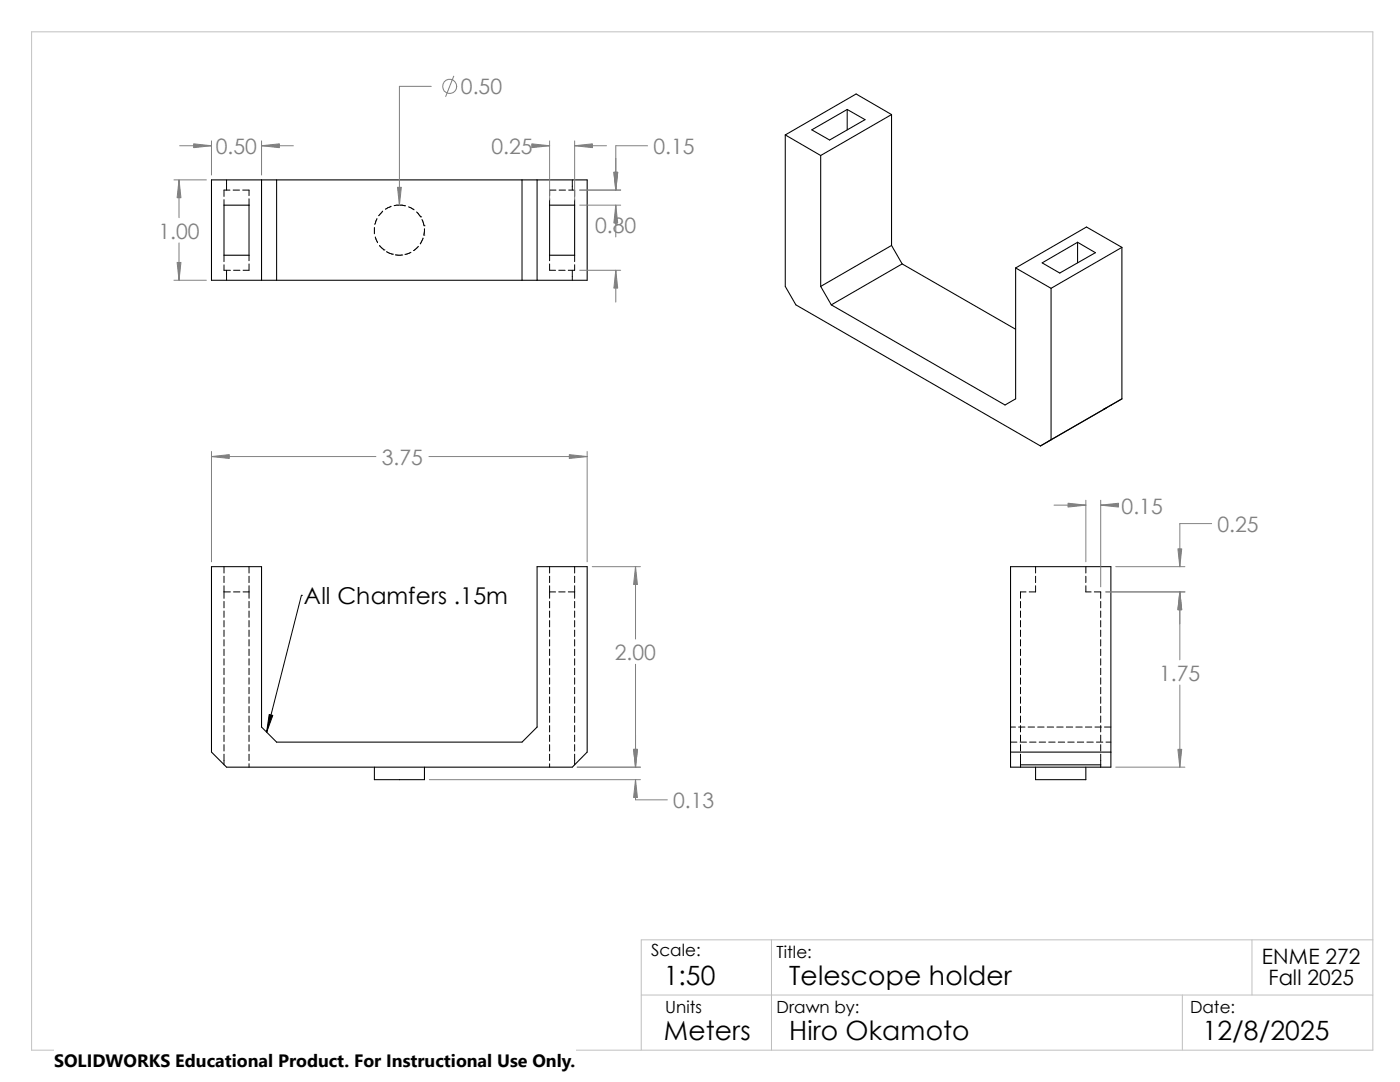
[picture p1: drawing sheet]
<svg xmlns="http://www.w3.org/2000/svg" width="279mm" height="216mm" viewBox="0 0 279 216" stroke-linecap="round" stroke-linejoin="round" font-family="sans-serif">
<path d="M6.3 6.3h267.7v203.2h-267.7zM128 198.5h146M154 187.5v22M236 198.5v11M249.9 187.5v11M274 187.5h-146v22" fill="none" stroke="#c0c0c0" stroke-width=".2"/>
<g fill="none" stroke="#000" stroke-width=".2">
<path d="M44.7 39.8v1.1M45.2 35.9v2M45.9 37.9h-1.2v1.3M46.5 37.9h1.3M48.4 37.9h1.3v1.1M49.7 39.7v1.2M109.7 39.7v1.2M111 37.9h-1.3v1.1M111.6 37.9h1.3M113.5 37.9h1.2v1.3M114.2 35.9v2M114.7 39.8v1.1"/>
<path d="M44.7 50.9v1.3M44.7 52.8v1.1h1.3M45.2 53.9v2M46.6 53.9h1.3M49.7 50.9v1.1M49.7 52.7v1.2h-1.2M74.7 45.4v1.3M74.9 47.3l.5 1.1M75.2 43.6l-.4 1.2M75.7 49l.9 .9M76.4 42.1l-.8 1M76.6 49.9h.1"/>
<path d="M77.1 50.2l1.2 .5M78 41.1l-1.1 .6M78.3 50.7h.1M78.7 41l1.6-.1 .6 .2M78.9 50.8l1.3 .1M80.2 50.9h.1M81.5 41.3l1.1 .6M82 50.3l-1.2 .5M82.5 50h.1M83.1 42.3l.8 1M83.5 49.1l-.9 .9M83.9 43.3h.1"/>
<path d="M84.2 43.8l.4 1.2M84.4 47.5l-.5 1.1M84.6 46.9h.1M84.6 45h.1M84.7 45.6l-.1 1.3M109.7 50.9v1.1M109.7 52.7v1.2h1.2M111.5 53.9h1.3M114.2 53.9v2M114.7 50.9v1.3M114.7 52.8v1.1h-1.3M44.7 113.1v1.2"/>
<path d="M44.7 115v1.2M44.7 116.9v2.5M44.7 118.1h1.3M46.6 118.1h1.3M48.5 118.1h1.2M49.7 113.1v1.2M49.7 115v1.2M49.7 116.9v2.5M60.2 118.8h.1M60.2 118.8l-7 27.3M109.7 113.1v1.2M109.7 115v1.2"/>
<path d="M109.7 116.9v2.5M109.7 118.1h1.2M111.5 118.1h1.3M113.4 118.1h1.3M114.7 113.1v1.2M114.7 115v1.2M114.7 116.9v2.5M204.8 118.1h-1.1v1.3M206.7 116.9v1.2h-1.3M206.7 113.1v1.2M206.7 115v1.2M216.7 116.9v1.2h1.1"/>
<path d="M216.7 113.1v1.2M216.7 115v1.2M218.4 118.1h1.3v1.3M44.7 120v1.3M44.7 121.9v1.3M44.7 123.8v1.3M44.7 125.7v1.3M44.7 127.6v1.3M44.7 129.5v1.3M44.7 131.4v1.3M44.7 133.3v1.3M44.7 135.3v1.2"/>
<path d="M44.7 137.2v1.2M44.7 139.1v1.2M49.7 120v1.3M49.7 121.9v1.3M49.7 123.8v1.3M49.7 125.7v1.3M49.7 127.6v1.3M49.7 129.5v1.3M49.7 131.4v1.3M49.7 133.3v1.3M49.7 135.3v1.2M49.7 137.2v1.2"/>
<path d="M49.7 139.1v1.2M109.7 120v1.3M109.7 121.9v1.3M109.7 123.8v1.3M109.7 125.7v1.3M109.7 127.6v1.3M109.7 129.5v1.3M109.7 131.4v1.3M109.7 133.3v1.3M109.7 135.3v1.2M109.7 137.2v1.2M109.7 139.1v1.2"/>
<path d="M114.7 120v1.3M114.7 121.9v1.3M114.7 123.8v1.3M114.7 125.7v1.3M114.7 127.6v1.3M114.7 129.5v1.3M114.7 131.4v1.3M114.7 133.3v1.3M114.7 135.3v1.2M114.7 137.2v1.2M114.7 139.1v1.2M203.7 120v1.3"/>
<path d="M203.7 121.9v1.3M203.7 123.8v1.3M203.7 125.7v1.3M203.7 127.6v1.3M203.7 129.5v1.3M203.7 131.4v1.3M203.7 133.3v1.3M203.7 135.3v1.2M203.7 137.2v1.2M203.7 139.1v1.2M219.7 120v1.3M219.7 121.9v1.3"/>
<path d="M219.7 123.8v1.3M219.7 125.7v1.3M219.7 127.6v1.3M219.7 129.5v1.3M219.7 131.4v1.3M219.7 133.3v1.3M219.7 135.3v1.2M219.7 137.2v1.2M219.7 139.1v1.2M44.7 141v1.2M44.7 142.9v1.2M44.7 144.8v1.2"/>
<path d="M44.7 146.7v1.3M44.7 148.6v1.3M44.7 150.5v2.1M49.7 141v1.2M49.7 142.9v1.2M49.7 144.8v1.2M49.7 146.7v1.3M49.7 148.6v1.3M49.7 150.5v1.3M49.7 152.4v.7M109.7 141v1.2M109.7 142.9v1.2"/>
<path d="M109.7 144.8v1.2M109.7 146.7v1.3M109.7 148.6v1.3M109.7 150.5v1.3M109.7 152.4v.7M114.7 141v1.2M114.7 142.9v1.2M114.7 144.8v1.2M114.7 146.7v1.3M114.7 148.6v1.3M114.7 150.5v2.1M201.7 145.1h.9"/>
<path d="M201.7 148.1h1.2M203.3 145.1h1.3M203.6 148.1h1.3M203.7 141v1.2M203.7 142.9v1.2M203.7 144.8v1.2M203.7 146.7v1.3M203.7 148.6v1.3M203.7 150.5v2.1M205.2 145.1h1.3M205.5 148.1h1.3M207.1 145.1h1.3"/>
<path d="M207.4 148.1h1.3M209 145.1h1.3M209.3 148.1h1.3M210.9 145.1h1.3M211.2 148.1h1.3M212.8 145.1h1.3M213.1 148.1h1.3M214.7 145.1h1.3M215 148.1h1.3M216.6 145.1h1.3M216.9 148.1h1.3M218.5 145.1h1.3"/>
<path d="M218.8 148.1h1.3M219.7 141v1.2M219.7 142.9v1.2M219.7 144.8v1.2M219.7 146.7v1.3M219.7 148.6v1.3M219.7 150.5v2.1M220.4 145.1h1.3M220.7 148.1h1"/>
</g>
<g fill="none" stroke="#000" stroke-width=".21">
<path d="M42.2 35.9h75v20h-75zM52.2 35.9v20M55.2 35.9v20M104.2 35.9v20M107.2 35.9v20M156.7 26.9l7.1 4.1M156.7 26.9v30.2l2.1 3.7 48.8 28.2M162 25.9l7.1-4.1 3.5 2.1-7 4zM163.8 31v26.1M169.1 21.8v4.1M177.9 22.9l-7-4.1-14.2 8.1M177.9 22.9l-14.1 8.1"/>
<path d="M177.9 22.9v26.1M44.7 40.9h5v10h-5zM109.7 40.9h5v10h-5zM163.8 57.1l2.1 3.7M177.9 49l-14.1 8.1M177.9 49l2.1 3.7M180 52.7l-14.1 8.1M180 52.7l22.7 13M202.7 53.5l7.1 4M202.7 53.5v26.1l-2.1 1.2-34.7-20M208 52.5l7.1-4.2 3.5 2.1-7.1 4.1zM209.8 57.5v30.3"/>
<path d="M215.1 48.3v4.2M223.9 49.4l-7.1-4.1-14.1 8.2M223.9 49.4l-14.1 8.1M223.9 49.4v30.2l-16.3 9.4M220.3 81.6l.4-.2-13.1 7.6M220.3 81.6h.1M221.8 80.8l-1.5 .8M42.2 113.1h10v32l3 3h49l3-3v-32h10v37l-3 3h-69l-3-3zM201.7 113.1h20v40h-20zM74.7 153.1v2.5h10v-2.5M201.7 150.1h20M203.7 153.1v-.5h16v.5"/>
<path d="M206.7 153.1v2.5h10v-2.5"/>
</g>
<g fill="none" stroke="#808080" stroke-width=".2">
<path d="M86.1 17.2h-6.4v23.7M90.6 15.2l-1.7 4.1M34.7 35.9h6.5M35.7 35.9v7.5M35.9 29.1h6.3M42.2 28.1v6.8M52.2 29.1h6.3M52.2 28.1v6.8M107.4 29.1h2.3M109.7 28.1v11.8M114.7 29.1h6.3M114.7 28.1v11.8"/>
<path d="M115.7 37.9h8.2M129.2 29.1h-6.3v8.8M34.7 55.9h6.5M35.7 48.5v7.4M115.7 53.9h8.2M115.7 40.9h8.2M122.9 40.9v6.4M122.9 53.9v6.4M42.2 90.1v22M42.2 91.1h32.8M85.6 91.1h31.6M117.2 90.1v22"/>
<path d="M216.7 99.8v12.3M219.7 99.8v17.3M118.2 113.1h9.6M126.8 113.1v14.4M210.4 100.8h6.3M219.7 100.8h3M220.7 118.1h15.8M222.7 113.1h13.8M235.5 118.1v13.6M241.8 104.5h-6.3v8.6M126.8 132.5v20.6M235.5 136.7v16.4"/>
<path d="M85.7 155.6h42.1M115.2 153.1h12.6M126.8 155.6v4h6.4M222.7 153.1h13.8"/>
<circle cx="89.7" cy="17.2" r="1.41"/>
</g>
<g fill="#808080" stroke="#808080" stroke-width=".2">
<path d="M52.2 29.1l3.6-.4v.8z"/>
<path d="M38.7 28.7l3.5 .4-3.5 .4z"/>
<path d="M106.1 28.7l3.6 .4-3.6 .4z"/>
<path d="M122.5 34.4h.8l-.4 3.5z"/>
<path d="M114.7 29.1l3.5-.4v.8z"/>
<path d="M35.7 35.9l.4 3.6h-.8z"/>
<path d="M122.9 40.9l.4 3.6h-.8z"/>
<path d="M122.9 53.9l.4 3.6h-.8z"/>
<path d="M35.3 52.4h.8l-.4 3.5z"/>
<path d="M79.3 37.4h.8l-.4 3.5z"/>
<path d="M213.1 100.4l3.6 .4-3.6 .4z"/>
<path d="M219.7 100.8l3.5-.4v.8z"/>
<path d="M235.1 109.5h.7l-.3 3.6z"/>
<path d="M235.5 118.1l.3 3.6h-.7z"/>
<path d="M235.1 149.5h.7l-.3 3.6z"/>
<path d="M126.4 149.5h.8l-.4 3.6z"/>
<path d="M126.8 113.1l.4 3.5h-.8z"/>
<path d="M113.6 90.7l3.6 .4-3.6 .4z"/>
<path d="M42.2 91.1l3.6-.4v.8z"/>
<path d="M126.8 155.6l.4 3.5h-.8z"/>
</g>
<path d="M53.7 142.6l.7 .1-1.2 3.4z" fill="#000" stroke="#000" stroke-width=".2"/>
<path d="M10.8 209.2h104.1v6.7h-104.1z" fill="#fff"/>
<g font-size="5.3">
<text x="132.5" y="196.5">1:50</text>
<text x="157.5" y="196.5">Telescope holder</text>
<text x="132.5" y="207.5">Meters</text>
<text x="157.5" y="207.5">Hiro Okamoto</text>
<text x="240" y="207.5">12/8/2025</text>
</g>
<text font-size="4.6" x="60.7" y="120.6">All Chamfers .15m</text>
<g font-size="4.2" fill="#808080">
<text x="92" y="18.8">0.50</text>
<text x="43" y="30.8">0.50</text>
<text x="98.1" y="30.8">0.25</text>
<text x="130.4" y="30.8">0.15</text>
<text x="31.6" y="47.6">1.00</text>
<text x="118.8" y="46.5">0.80</text>
<text x="76.2" y="92.8">3.75</text>
<text x="223.8" y="102.5">0.15</text>
<text x="243" y="106.2">0.25</text>
<text x="122.7" y="131.7">2.00</text>
<text x="231.3" y="135.8">1.75</text>
<text x="134.4" y="161.3">0.13</text>
</g>
<g font-size="4.2">
<text x="251.8" y="192.3">ENME 272</text>
<text x="253.2" y="196.5">Fall 2025</text>
</g>
<text font-size="3.6" x="10.8" y="213">SOLIDWORKS Educational Product. For Instructional Use Only.</text>
<g font-size="3.4">
<text x="130" y="190.7">Scale:</text>
<text x="155" y="191.2">Title:</text>
<text x="132.8" y="202.2">Units</text>
<text x="155" y="202.2">Drawn by:</text>
<text x="237.5" y="202.2">Date:</text>
</g>
</svg>
